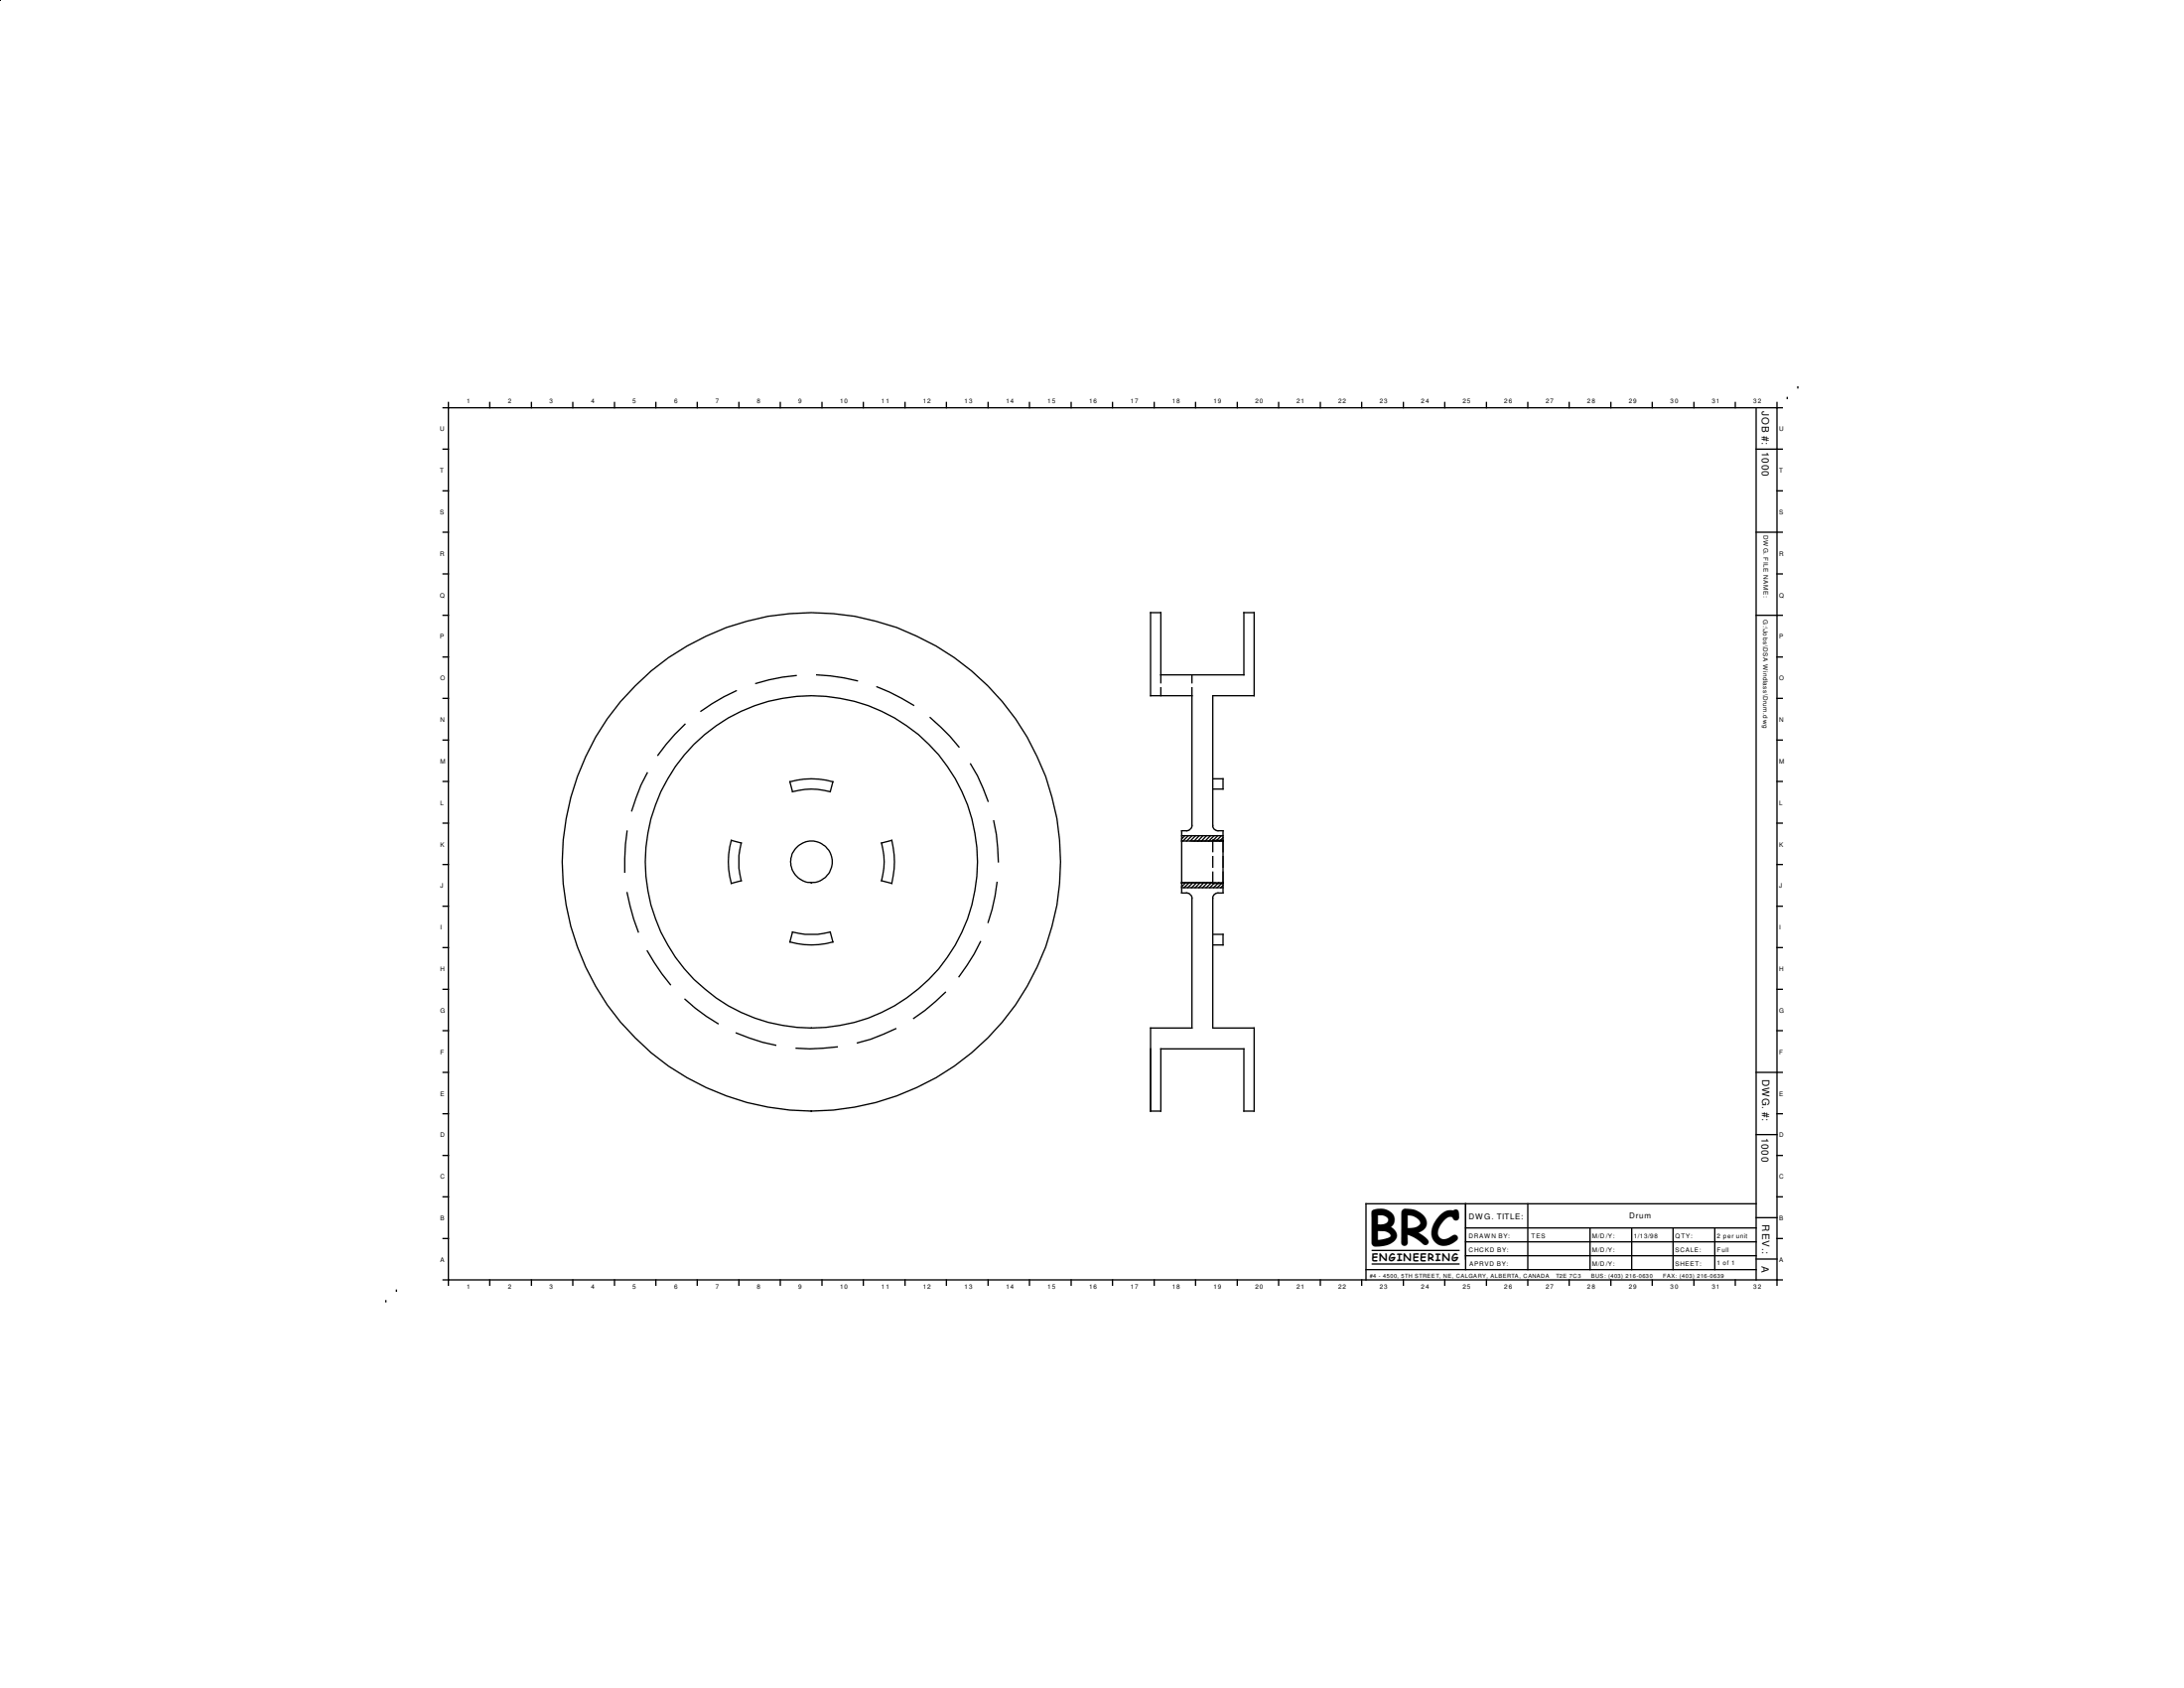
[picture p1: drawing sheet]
<svg xmlns="http://www.w3.org/2000/svg" width="279mm" height="216mm" viewBox="0 0 279 216" stroke-linecap="round" stroke-linejoin="round" font-family="sans-serif">
<g fill="none" stroke="#000" stroke-width=".17">
<path d="M56.7 52.2h171.3M56.7 57.4h.7M57.4 51.5v112.9M62.7 51.5v.7M68 51.5v.7M73.3 51.5v.7M78.6 51.5v.7M83.9 51.5v.7M89.2 51.5v.7M94.5 51.5v.7M99.8 51.5v.7M105.2 51.5v.7"/>
<path d="M110.4 51.5v.7M115.8 51.5v.7M121.1 51.5v.7M126.4 51.5v.7M131.7 51.5v.7M137 51.5v.7M142.3 51.5v.7M147.7 51.5v.7M153 51.5v.7M158.3 51.5v.7M163.6 51.5v.7M168.9 51.5v.7"/>
<path d="M174.2 51.5v.7M179.5 51.5v.7M184.8 51.5v.7M190.2 51.5v.7M195.5 51.5v.7M200.7 51.5v.7M206.1 51.5v.7M211.4 51.5v.7M216.7 51.5v.7M222 51.5v.7M224.7 52.2v111.5M224.7 57.4h3.3"/>
<path d="M227.3 51.5v112.9M228.6 50.8h.1M230 49.5h.1M56.7 68.1h.7M56.7 78.7h.7M56.7 73.4h.7M56.7 62.8h.7M224.7 68.1h3.3M224.7 78.7h3.3M227.3 73.4h.7M227.3 62.8h.7M56.7 89.3h.7"/>
<path d="M56.7 94.7h.7M56.7 99.9h.7M56.7 84h.7M82.8 98.8l-.8 1.6-1.2 3.3M87.6 92.6l-1.2 1.3-2.2 2.7M94.2 88.3l-1.6 .8-2.9 1.9M101 100a10.1 10.1 0 0 1 5.6 0l-.4 1.3a8.8 8.8 0 0 0-4.8 0zM101.9 86.4l-1.8 .2-3.4 .8M104.5 86.3l3.4 .4 1.8 .4M112.2 87.8l1.6 .7 3.1 1.7M119 91.8l2.5 2.4 1.2 1.3M124.2 97.7l.9 1.5 1.3 3.3"/>
<path d="M148.5 86.3h10.6v-7.9h1.3v10.6h-5.2v16.7l.1 .3 .3 .2 .9 .1v7.9l-1 .1-.3 .4v16.8h5.2v10.6h-1.3v-7.9h-10.6v7.9h-1.3v-10.6h5.3v-16.8l-.4-.4-.9-.1v-7.9l.9-.1 .4-.5v-17.7M148.5 87.3v-8.9h-1.3v10.6h5.3M148.5 88v1M152.5 86.3v1M155.2 99.6h1.3v1.3h-1.3M227.3 89.3h.7M227.3 94.7h.7M227.3 99.9h.7M227.3 84h.7M56.7 105.3h.7M56.7 110.6h.7M56.7 115.9h.7"/>
<path d="M80.2 106.3l-.2 1.7-.1 3.5M80.2 114.2l.9 3.4 .6 1.6M93.6 107.5l1.2 .3a8.9 8.9 0 0 0 0 4.8l-1.2 .4a10.1 10.1 0 0 1 0-5.5zM101.4 119.2a8.9 8.9 0 0 0 4.8 0l.4 1.3a10.1 10.1 0 0 1-5.6 0zM112.8 107.8l1.3-.3a11.3 11.3 0 0 1 0 5.5l-1.3-.4a8.8 8.8 0 0 0 0-4.8zM127.1 105l.4 1.7 .2 3.5M127.6 112.9l-.7 3.4-.5 1.7M151.2 112.9h5.3M151.2 107.6h5.3M151.2 106.9h5.3M151.2 113.5h5.3M151.2 112.9h.1"/>
<path d="M151.6 106.9l-.4 .4M151.7 112.9l-.5 .5M152 106.9l-.7 .7M152.1 112.9l-.6 .6M152.5 106.9l-.7 .7M152.6 112.9l-.7 .6M153 106.9l-.7 .7M153.1 112.9l-.7 .6M153.4 106.9l-.6 .7M153.5 112.9l-.6 .6M153.9 106.9l-.7 .7M154 112.9l-.6 .6"/>
<path d="M154.3 106.9l-.6 .7M154.5 112.9l-.7 .6M154.9 106.9l-.7 .7M155 112.9l-.7 .6M155.2 109.6v1.3M155.2 111.5v1.5h1.3M155.2 119.5h1.3v1.4h-1.3M155.3 106.9l-.7 .7M155.4 112.9l-.6 .6M155.8 106.9l-.7 .7M155.9 112.9l-.7 .6M156.3 106.9l-.7 .7"/>
<path d="M156.4 112.9l-.7 .6M156.5 107.5h-1.3v1.4M156.5 113.2l-.3 .3M156.5 107.1l-.5 .5M227.3 105.3h.7M227.3 110.6h.7M227.3 115.9h.7M56.7 137.2h.7M56.7 121.2h.7M56.7 126.5h.7M56.7 131.8h.7M82.8 121.6l1.9 2.9 1.1 1.4"/>
<path d="M87.6 127.8l1.3 1.1 1.5 1.1 1.5 .9M94.2 132.1l3.3 1.2 1.7 .4M107.1 133.9l-3.5 .3-1.7-.1M114.6 131.6l-3.2 1.3-1.7 .5M120.9 126.9l-2.6 2.3-1.4 1.1M125.4 120.4l-.8 1.6-1.9 2.9M224.7 137.2h3.3M227.3 121.2h.7M227.3 126.5h.7M227.3 131.8h.7M56.7 153.1h.7M56.7 147.8h.7"/>
<path d="M56.7 158.4h.7M56.7 142.5h.7M175.6 159.9h11M187.5 157.1h37.2M187.5 154v8.4M187.5 158.8h37.2M195.5 154v8.4M203.4 157.1v5.3M208.7 157.1v5.3M214 157.1v5.3M219.4 157.1v5.3M224.7 155.7h2.6"/>
<path d="M224.7 154h-49.9v9.7M224.7 145.1h2.6M227.3 153.1h.7M227.3 147.8h.7M227.3 158.4h.7M227.3 142.5h.7M49.4 166.4h.1M50.7 165h.1M56.7 163.7h171.3M62.7 163.7v.7M68 163.7v.7M73.3 163.7v.7"/>
<path d="M78.6 163.7v.7M83.9 163.7v.7M89.2 163.7v.7M94.5 163.7v.7M99.8 163.7v.7M105.2 163.7v.7M110.4 163.7v.7M115.8 163.7v.7M121.1 163.7v.7M126.4 163.7v.7M131.7 163.7v.7M137 163.7v.7"/>
<path d="M142.3 163.7v.7M147.7 163.7v.7M153 163.7v.7M158.3 163.7v.7M163.6 163.7v.7M168.9 163.7v.7M174.2 163.7v.7M174.8 162.4h49.9M175.6 161.7h11M179.5 163.7v.7M184.8 163.7v.7M187.5 160.6h37.2"/>
<path d="M190.2 163.7v.7M195.5 163.7v.7M200.7 163.7v.7M206.1 163.7v.7M211.4 163.7v.7M216.7 163.7v.7M222 163.7v.7M224.7 161h2.6"/>
<circle cx="103.8" cy="110.2" r="31.9"/>
<circle cx="103.8" cy="110.2" r="2.67"/>
<circle cx="103.8" cy="110.2" r="21.2"/>
</g>
<text font-size="6.1" x="175.1" y="159.3">BRC</text>
<g font-size="1.3">
<text x="225.4" y="52.6" transform="rotate(90 225.4 52.6)">JOB #:</text>
<text x="225.4" y="57.8" transform="rotate(90 225.4 57.8)">1000</text>
<text x="225.5" y="138" transform="rotate(90 225.5 138)">DWG. #:</text>
<text x="225.4" y="145.5" transform="rotate(90 225.4 145.5)">1000</text>
<text x="175.5" y="161.3">ENGINEERING</text>
<text x="225.4" y="161.9" transform="rotate(90 225.4 161.9)">A</text>
<text x="225.5" y="156.6" transform="rotate(90 225.5 156.6)">REV.:</text>
</g>
<g font-size="1">
<text x="187.9" y="156">DW G. TITLE:</text>
<text x="208.4" y="155.8">Drum</text>
</g>
<g font-size=".8">
<text x="59.7" y="51.6">1</text>
<text x="65" y="51.6">2</text>
<text x="70.3" y="51.6">3</text>
<text x="75.6" y="51.6">4</text>
<text x="80.9" y="51.6">5</text>
<text x="86.2" y="51.6">6</text>
<text x="91.5" y="51.6">7</text>
<text x="96.9" y="51.6">8</text>
<text x="102.2" y="51.6">9</text>
<text x="107.5" y="51.6">10</text>
<text x="112.8" y="51.6">1</text>
<text x="113.4" y="51.6">1</text>
<text x="118.1" y="51.6">12</text>
<text x="123.4" y="51.6">1</text>
<text x="124" y="51.6">3</text>
<text x="128.7" y="51.6">14</text>
<text x="134" y="51.6">1</text>
<text x="134.6" y="51.6">5</text>
<text x="139.4" y="51.6">16</text>
<text x="144.7" y="51.6">17</text>
<text x="150" y="51.6">18</text>
<text x="155.3" y="51.6">19</text>
<text x="160.6" y="51.6">20</text>
<text x="165.9" y="51.6">21</text>
<text x="171.2" y="51.6">22</text>
<text x="176.5" y="51.6">23</text>
<text x="181.8" y="51.6">2</text>
<text x="182.4" y="51.6">4</text>
<text x="187.2" y="51.6">25</text>
<text x="192.4" y="51.6">2</text>
<text x="193" y="51.6">6</text>
<text x="197.8" y="51.6">27</text>
<text x="203.1" y="51.6">2</text>
<text x="203.7" y="51.6">8</text>
<text x="208.4" y="51.6">29</text>
<text x="213.7" y="51.6">3</text>
<text x="214.3" y="51.6">0</text>
<text x="219" y="51.6">31</text>
<text x="224.3" y="51.6">3</text>
<text x="224.9" y="51.6">2</text>
<text x="56.3" y="55.2">U</text>
<text x="227.6" y="55.2">U</text>
<text x="56.3" y="65.8">S</text>
<text x="56.3" y="60.5">T</text>
<text x="227.6" y="65.8">S</text>
<text x="227.6" y="60.5">T</text>
<text x="56.3" y="71.1">R</text>
<text x="225.6" y="68.5" transform="rotate(90 225.6 68.5)">DW G. FILE NAME:</text>
<text x="227.6" y="71.1">R</text>
<text x="56.3" y="76.4">Q</text>
<text x="227.6" y="76.4">Q</text>
<text x="56.3" y="81.7">P</text>
<text x="225.6" y="79.2" transform="rotate(90 225.6 79.2)">G:\Jobs\DSA W indlass\Drum.dwg</text>
<text x="227.6" y="81.7">P</text>
<text x="56.3" y="87">O</text>
<text x="227.6" y="87">O</text>
<text x="56.3" y="92.3">N</text>
<text x="227.6" y="92.3">N</text>
<text x="56.3" y="97.7">M</text>
<text x="227.6" y="97.7">M</text>
<text x="56.3" y="103">L</text>
<text x="227.6" y="103">L</text>
<text x="56.3" y="113.6">J</text>
<text x="56.3" y="108.3">K</text>
<text x="227.6" y="113.6">J</text>
<text x="227.6" y="108.3">K</text>
<text x="56.3" y="118.9">I</text>
<text x="227.6" y="118.9">I</text>
<text x="56.3" y="124.2">H</text>
<text x="227.6" y="124.2">H</text>
<text x="56.3" y="129.5">G</text>
<text x="227.6" y="129.5">G</text>
<text x="56.3" y="134.8">F</text>
<text x="227.6" y="134.8">F</text>
<text x="56.3" y="140.2">E</text>
<text x="227.6" y="140.2">E</text>
<text x="56.3" y="145.5">D</text>
<text x="227.6" y="145.5">D</text>
<text x="56.3" y="150.8">C</text>
<text x="227.6" y="150.8">C</text>
<text x="56.3" y="161.4">A</text>
<text x="56.3" y="156.1">B</text>
<text x="187.9" y="158.3">DRAW N BY:</text>
<text x="187.9" y="160.1">C HC KD BY:</text>
<text x="188" y="161.9">APRVD BY:</text>
<text x="195.9" y="158.3">T ES</text>
<text x="203.7" y="160.1">M/D /Y:</text>
<text x="203.7" y="161.9">M/D /Y:</text>
<text x="203.7" y="158.3">M/D /Y:</text>
<text x="209" y="158.3">1/13/98</text>
<text x="214.3" y="158.3">QTY:</text>
<text x="214.3" y="160.1">SCALE:</text>
<text x="214.3" y="161.9">SHEET:</text>
<text x="219.7" y="160.1">F ull</text>
<text x="219.7" y="158.3">2 per unit</text>
<text x="219.7" y="161.8">1 of 1</text>
<text x="227.6" y="161.4">A</text>
<text x="227.6" y="156.1">B</text>
<text x="59.7" y="164.8">1</text>
<text x="65" y="164.8">2</text>
<text x="70.3" y="164.8">3</text>
<text x="75.6" y="164.8">4</text>
<text x="80.9" y="164.8">5</text>
<text x="86.2" y="164.8">6</text>
<text x="91.5" y="164.8">7</text>
<text x="96.9" y="164.8">8</text>
<text x="102.2" y="164.8">9</text>
<text x="107.5" y="164.8">10</text>
<text x="112.8" y="164.8">1</text>
<text x="113.4" y="164.8">1</text>
<text x="118.1" y="164.8">12</text>
<text x="123.4" y="164.8">1</text>
<text x="124" y="164.8">3</text>
<text x="128.7" y="164.8">14</text>
<text x="134" y="164.8">1</text>
<text x="134.6" y="164.8">5</text>
<text x="139.4" y="164.8">16</text>
<text x="144.7" y="164.8">17</text>
<text x="150" y="164.8">18</text>
<text x="155.3" y="164.8">19</text>
<text x="160.6" y="164.8">20</text>
<text x="165.9" y="164.8">21</text>
<text x="171.2" y="164.8">22</text>
<text x="176.5" y="164.8">23</text>
<text x="181.8" y="164.8">2</text>
<text x="182.4" y="164.8">4</text>
<text x="187.2" y="164.8">25</text>
<text x="192.4" y="164.8">2</text>
<text x="193" y="164.8">6</text>
<text x="197.8" y="164.8">27</text>
<text x="203.1" y="164.8">2</text>
<text x="203.7" y="164.8">8</text>
<text x="208.4" y="164.8">29</text>
<text x="213.7" y="164.8">3</text>
<text x="214.3" y="164.8">0</text>
<text x="219" y="164.8">31</text>
<text x="224.3" y="164.8">3</text>
<text x="224.9" y="164.8">2</text>
</g>
<g font-size=".7">
<text x="175.2" y="163.4">#4 - 4500, 5TH STREET, NE, CALGARY, ALBERTA, CANADA</text>
<text x="199.1" y="163.4">T2E 7C3</text>
<text x="203.6" y="163.4">BUS: (403) 216-0630</text>
<text x="212.8" y="163.4">FAX: (403) 216-0639</text>
</g>
</svg>
